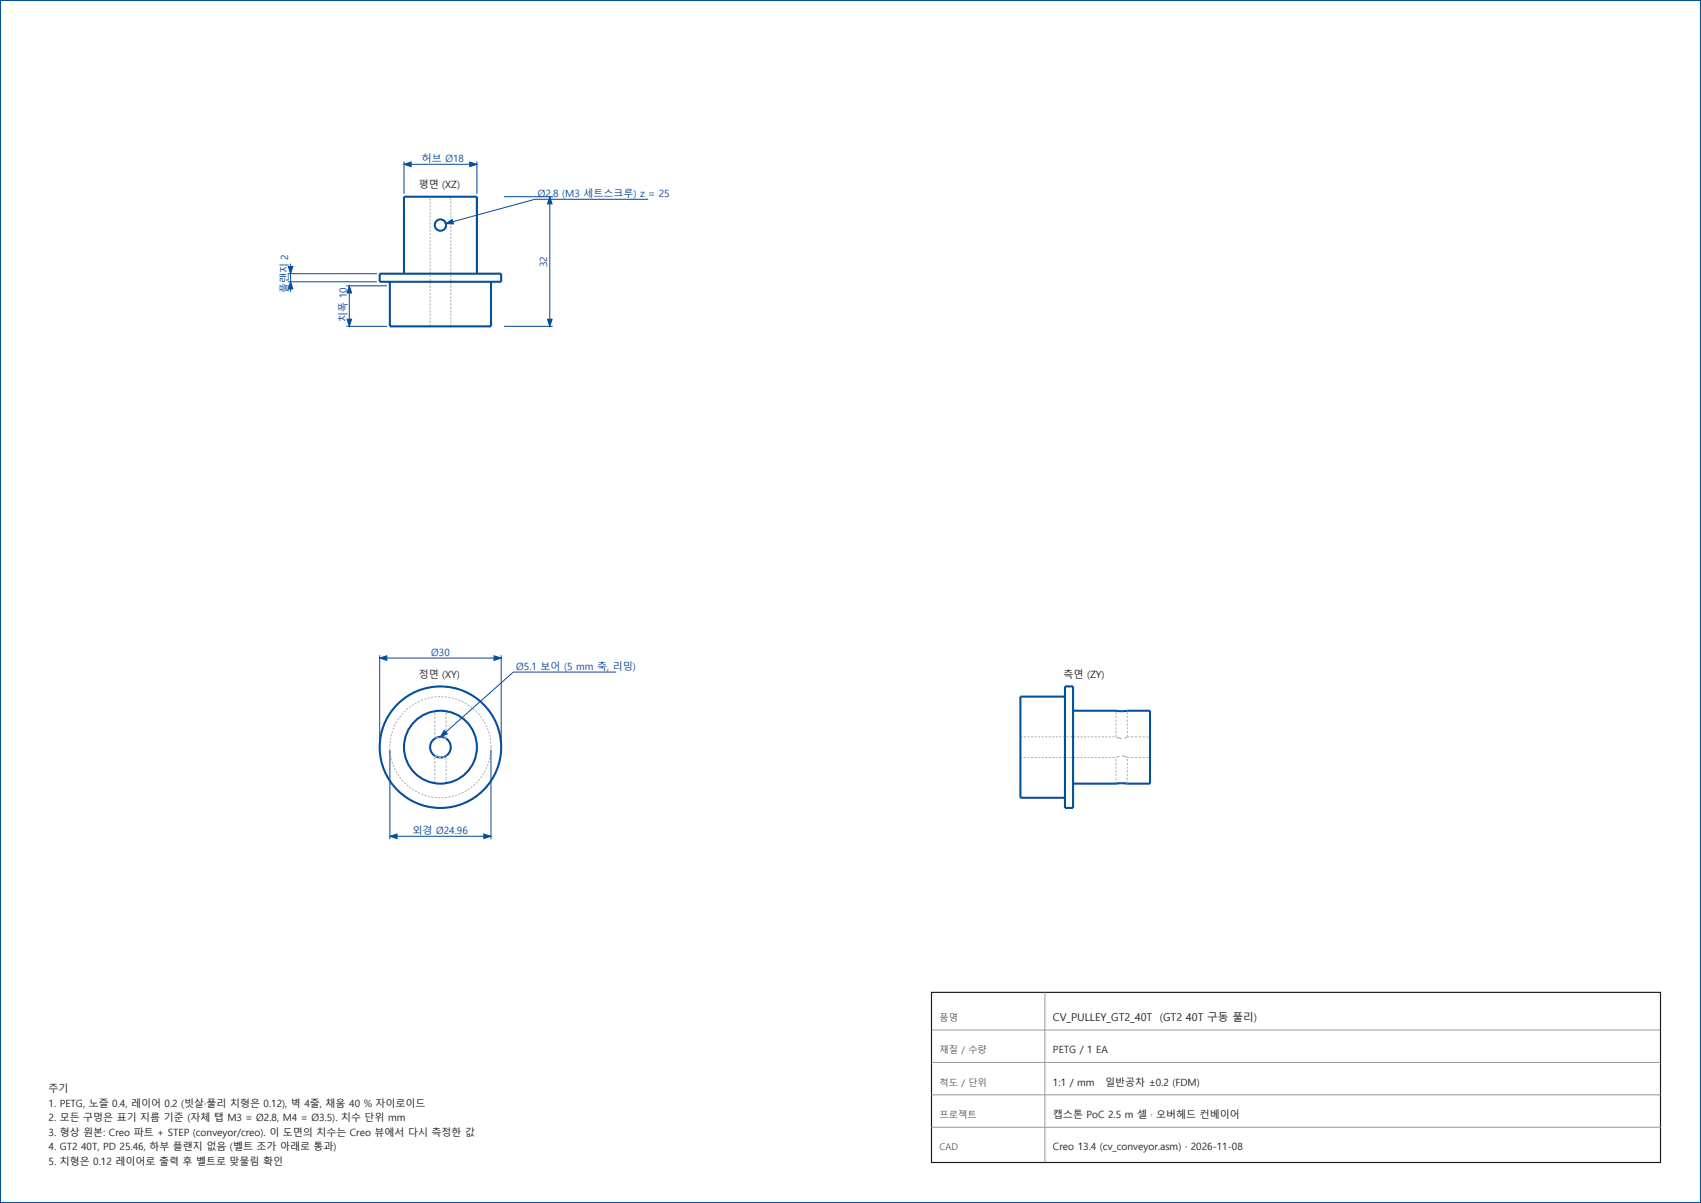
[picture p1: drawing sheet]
<svg xmlns="http://www.w3.org/2000/svg" width="420mm" height="297mm" viewBox="0 0 420 297" stroke-linecap="round" stroke-linejoin="round" font-family="sans-serif">
<g fill="none" stroke="#00509b" stroke-width=".51">
<path d="M0 0h420v297h-420zM93.7 67.6h30.1v2h-30.1zM96.3 69.6v11h24.9v-11M99.8 67.6v-19h18v19M263 172h-11v25h11M263 169.5h2v30h-2zM265 175.5h10.6M275.6 175.5h2.8M275.6 175.5h.1M278.4 175.5h5.6v18h-5.6M278.4 175.5h-.1M265 193.5h10.6"/>
<path d="M275.6 193.5h2.8M275.6 193.5h.1M278.3 193.5h.1"/>
<circle cx="108.7" cy="55.6" r="1.4"/>
<circle cx="108.7" cy="184.5" r="15"/>
<circle cx="108.7" cy="184.5" r="9"/>
<circle cx="108.7" cy="184.5" r="2.55"/>
</g>
<g fill="none" stroke="#afafb4" stroke-width=".25">
<path d="M106.2 48.6h.1M106.2 48.9v.5M106.2 49.8v.5M106.2 50.6v.6M106.2 51.5v.5M106.2 52.4v.5M106.2 53.2v.6M106.2 54.1v.5M106.2 55v.5M106.2 55.8v.6M106.2 56.7v.5M106.2 57.6v.5"/>
<path d="M106.2 58.4v.5M106.2 59.3v.5M106.6 48.6h.6M107.6 48.6h.6M108.6 48.6h.7M109.7 48.6h.6M110.7 48.6h.6M111.3 48.6h.1M111.3 48.9v.5M111.3 49.8v.5M111.3 50.6v.6M111.3 51.5v.5"/>
<path d="M111.3 52.4v.5M111.3 53.2v.6M111.3 54.1v.5M111.3 55v.5M111.3 55.8v.6M111.3 56.7v.5M111.3 57.6v.5M111.3 58.4v.5M111.3 59.3v.5M106.2 60.2v.5M106.2 61v.5M106.2 61.9v.5"/>
<path d="M106.2 62.8v.5M106.2 63.6v.5M106.2 64.5v.5M106.2 65.3v.6M106.2 66.2v.5M106.2 67.1v.5M106.2 67.9v.6M106.2 68.8v.5M106.2 69.7v.5M106.2 70.5v.6M106.2 71.4v.5M106.2 72.3v.5"/>
<path d="M106.2 73.1v.6M106.2 74v.5M106.2 74.9v.5M106.2 75.7v.5M106.2 76.6v.5M106.2 77.5v.5M106.2 78.3v.5M106.2 79.2v.5M111.3 60.2v.5M111.3 61v.5M111.3 61.9v.5M111.3 62.8v.5"/>
<path d="M111.3 63.6v.5M111.3 64.5v.5M111.3 65.3v.6M111.3 66.2v.5M111.3 67.1v.5M111.3 67.9v.6M111.3 68.8v.5M111.3 69.7v.5M111.3 70.5v.6M111.3 71.4v.5M111.3 72.3v.5M111.3 73.1v.6"/>
<path d="M111.3 74v.5M111.3 74.9v.5M111.3 75.7v.5M111.3 76.6v.5M111.3 77.5v.5M111.3 78.3v.5M111.3 79.2v.5M106.2 80.6h.1M106.2 80.1v.5M106.6 80.6h.6M107.6 80.6h.6M108.6 80.6h.7"/>
<path d="M109.7 80.6h.6M111.3 80.1v.5h-.6M107.3 175.6h.1M107.3 176v.5M107.3 176.9v.6M107.3 177.9v.6M107.3 178.9v.5M107.3 179.8v.6M110.2 175.6h.1M110.2 176v.5M110.2 176.9v.6M110.2 177.9v.6"/>
<path d="M110.2 178.9v.5M110.2 179.8v.6M275.6 175.8v.6M275.6 176.8v.5M275.6 177.7v.5M275.6 178.6v.6M275.6 179.5v.6M278.4 175.8v.6M278.4 176.8v.5M278.4 177.7v.5M278.4 178.6v.6M278.4 179.5v.6"/>
<path d="M107.3 186.6h.1M107.3 180.8v.6M107.3 181.8v.5M107.3 187v.6M107.3 188v.5M107.3 188.9v.6M107.3 189.9v.6M107.3 190.9v.5M107.3 191.8v.6M107.3 192.8v.6M110.2 186.6h.1M110.2 180.8v.6"/>
<path d="M110.2 181.8v.5M110.2 187v.6M110.2 188v.5M110.2 188.9v.6M110.2 189.9v.6M110.2 190.9v.5M110.2 191.8v.6M110.2 192.8v.6M252 181.9h.1M252 182.3v.6M252 183.3v.7M252 184.4v.6"/>
<path d="M252 185.4v.6M252 186.4v.6h.5M252 181.9h.5M252.8 187h.6M252.8 181.9h.6M253.7 187h.5M253.7 181.9h.5M254.6 187h.5M254.6 181.9h.5M255.4 187h.6M255.4 181.9h.6M256.3 187h.5"/>
<path d="M256.3 181.9h.5M257.2 187h.5M257.2 181.9h.5M258.1 187h.5M258.1 181.9h.5M258.9 187h.6M258.9 181.9h.6M259.8 187h.5M259.8 181.9h.5M260.7 187h.5M260.7 181.9h.5M261.6 187h.5"/>
<path d="M261.6 181.9h.5M262.4 187h.6M262.4 181.9h.6M263.3 187h.5M263.3 181.9h.5M264.2 187h.5M264.2 181.9h.5M265.1 187h.5M265.1 181.9h.5M265.9 187h.6M265.9 181.9h.6M266.8 187h.5"/>
<path d="M266.8 181.9h.5M267.7 187h.5M267.7 181.9h.5M268.6 187h.5M268.6 181.9h.5M269.4 187h.6M269.4 181.9h.6M270.3 187h.5M270.3 181.9h.5M271.2 187h.5M271.2 181.9h.5M272.1 187h.5"/>
<path d="M272.1 181.9h.5M272.9 187h.6M272.9 181.9h.6M273.8 187h.5M273.8 181.9h.5M274.7 187h.5M274.7 181.9h.5M275.6 180.4v.6M275.6 181.4v.5M275.6 187.4v.5M275.6 188.3v.6M275.6 189.2v.6"/>
<path d="M275.6 190.2v.5M275.6 191.1v.5M275.6 192v.5M275.6 192.9v.6M275.6 181.9h.1M275.6 187h.1M275.6 181.9l.2 .1M275.8 182v.1M275.8 182.1l.6 .2M276.1 182.2h.1M276.2 182.2h.1M276.2 182.2l.2 .1"/>
<path d="M276.4 186.7l-.8 .3M276.4 182.3h.6M277 186.6l.8 .2M277.5 186.7h.1M277.5 186.7l.3 .1M277.8 186.8l.6 .2M278.1 182.1l-.6 .2M278.1 182v.1M278.2 182h-.1M278.3 182h-.1M278.3 181.9v.1M278.4 187h.1"/>
<path d="M278.4 187h.5M278.4 181.9h.5M278.4 180.4v.6M278.4 181.4v.5M278.4 187.4v.5M278.4 188.3v.6M278.4 189.2v.6M278.4 190.2v.5M278.4 191.1v.5M278.4 192v.5M278.4 192.9v.6M278.4 181.9h-.1"/>
<path d="M279.3 187h.5M279.3 181.9h.5M280.2 187h.6M280.2 181.9h.6M281.2 187h.5M281.2 181.9h.5M282.1 187h.5M282.1 181.9h.5M283 187h.6M283 181.9h.6M284 181.9h.1M284 182.3v.6"/>
<path d="M284 183.3v.7M284 184.4v.6M284 185.4v.6M284 186.4v.6"/>
</g>
<path d="M121.2 184.5a12.5 12.5 0 0 0-18.3-11.1 12.5 12.5 0 0 0-1.2 21.4 12.5 12.5 0 0 0 19.5-8.9v-1.4" fill="none" stroke="#afafb4" stroke-width=".25" stroke-dasharray=".5 .3" stroke-linecap="butt"/>
<g fill="none" stroke="#afafb4" stroke-width=".26">
<path d="M275.6 175.5l.6 .1M276.7 175.6h.1M276.8 175.6h.1M277 175.6h.1M277.1 175.6h-.1M277.1 175.6h.1M277.9 175.5l-.7 .1M107.3 186.6l.6 .3M108.3 187h.5M108.3 182l-.6 .1M108.7 181.9l.5 .1M109.6 182.1l.6 .2"/>
<path d="M109.8 186.8l-.6 .2M276.7 193.4h-.7M276.8 193.4h.1M277 193.4h-.2M277.1 193.4h.1M277.2 193.4h.1M277.7 193.4l.6 .1"/>
</g>
<g fill="none" stroke="#0d4099" stroke-width=".25">
<path d="M99.7 39.9v8M117.7 39.9v8M99.7 40.6h18M124.5 48.6h12M135.7 48.6v32M160 49.2h-27.9l-22 6M71 69.6h22M71 67.6h22M71.7 65.1v6.9M85.5 70.6h10M86.2 70.6v10M85.5 80.6h10"/>
<path d="M124.5 80.6h12M93.7 161.8v22M93.7 162.5h30M123.7 161.8v22M152.1 165.9h-25.4l-18 16M96.3 185.2v22M121.2 185.2v22M96.3 206.5h24.9"/>
</g>
<g fill="#0d4099" stroke="#0d4099" stroke-width=".25">
<path d="M93.7 162.5l1.8-.6v1.1z"/>
<path d="M122 161.9l1.7 .6-1.7 .5z"/>
<path d="M96.3 206.5l1.7-.6v1.1z"/>
<path d="M119.5 205.9l1.7 .6-1.7 .5z"/>
<path d="M109.7 180.3l.7 .9-1.7 .7z"/>
<path d="M135.2 78.8h1.1l-.6 1.8z"/>
<path d="M135.7 48.6l.6 1.7h-1.1z"/>
<path d="M85.7 78.8h1.1l-.6 1.8z"/>
<path d="M86.2 70.6l.6 1.7h-1.1z"/>
<path d="M71.7 69.6l.6 1.7h-1.1z"/>
<path d="M71.2 65.8h1.1l-.6 1.8z"/>
<path d="M99.7 40.6l1.8-.6v1.1z"/>
<path d="M116 40l1.7 .6-1.7 .5z"/>
<path d="M110.1 55.2l1.6-1 .3 1.1z"/>
</g>
<path d="M230 245h180v42h-180z" fill="none" stroke="#1a1a1a" stroke-width=".28"/>
<path d="M230 254.3h180M258 245v42M230 262.3h180M230 270.3h180M230 278.3h180" fill="none" stroke="#999" stroke-width=".25"/>
<g font-size="2.6" fill="#1a1a1a">
<text x="260" y="252">CV_PULLEY_GT2_40T</text>
<text x="286.4" y="252">(GT2 40T 구동 풀리)</text>
</g>
<g font-size="2.5" fill="#0d4099">
<text x="104.2" y="39.9">허브 Ø18</text>
<text x="132.8" y="48.7">Ø2.8 (M3 세트스크루) z = 25</text>
<text x="135.1" y="65.9" transform="rotate(-90 135.1 65.9)">32</text>
<text x="71.1" y="72.4" transform="rotate(-90 71.1 72.4)">플랜지 2</text>
<text x="85.6" y="79.4" transform="rotate(-90 85.6 79.4)">치폭 10</text>
<text x="106.5" y="161.8">Ø30</text>
<text x="127.5" y="165.4">Ø5.1 보어 (5 mm 축, 리밍)</text>
<text x="101.9" y="205.8">외경 Ø24.96</text>
</g>
<g font-size="2.5" fill="#1a1a1a">
<text x="103.4" y="46.5">평면 (XZ)</text>
<text x="103.4" y="167.4">정면 (XY)</text>
<text x="262.6" y="167.4">측면 (ZY)</text>
<text x="260" y="260">PETG / 1 EA</text>
<text x="12" y="269.6">주기</text>
<text x="260" y="268">1:1 / mm</text>
<text x="272.9" y="268">일반공차 ±0.2 (FDM)</text>
<text x="12" y="273.2">1. PETG, 노즐 0.4, 레이어 0.2 (빗살·풀리 치형은 0.12), 벽 4줄, 채움 40 % 자이로이드</text>
<text x="12" y="276.8">2. 모든 구멍은 표기 지름 기준 (자체 탭 M3 = Ø2.8, M4 = Ø3.5). 치수 단위 mm</text>
<text x="12" y="280.4">3. 형상 원본: Creo 파트 + STEP (conveyor/creo). 이 도면의 치수는 Creo 뷰에서 다시 측정한 값</text>
<text x="260" y="276">캡스톤 PoC 2.5 m 셀 · 오버헤드 컨베이어</text>
<text x="12" y="284">4. GT2 40T, PD 25.46, 하부 플랜지 없음 (벨트 조가 아래로 통과)</text>
<text x="12" y="287.5">5. 치형은 0.12 레이어로 출력 후 벨트로 맞물림 확인</text>
<text x="260" y="284">Creo 13.4 (cv_conveyor.asm) · 2026-11-08</text>
</g>
<g font-size="2.3" fill="#595959">
<text x="232" y="252">품명</text>
<text x="232" y="260">재질 / 수량</text>
<text x="232" y="268">척도 / 단위</text>
<text x="232" y="276">프로젝트</text>
<text x="232" y="284">CAD</text>
</g>
</svg>
